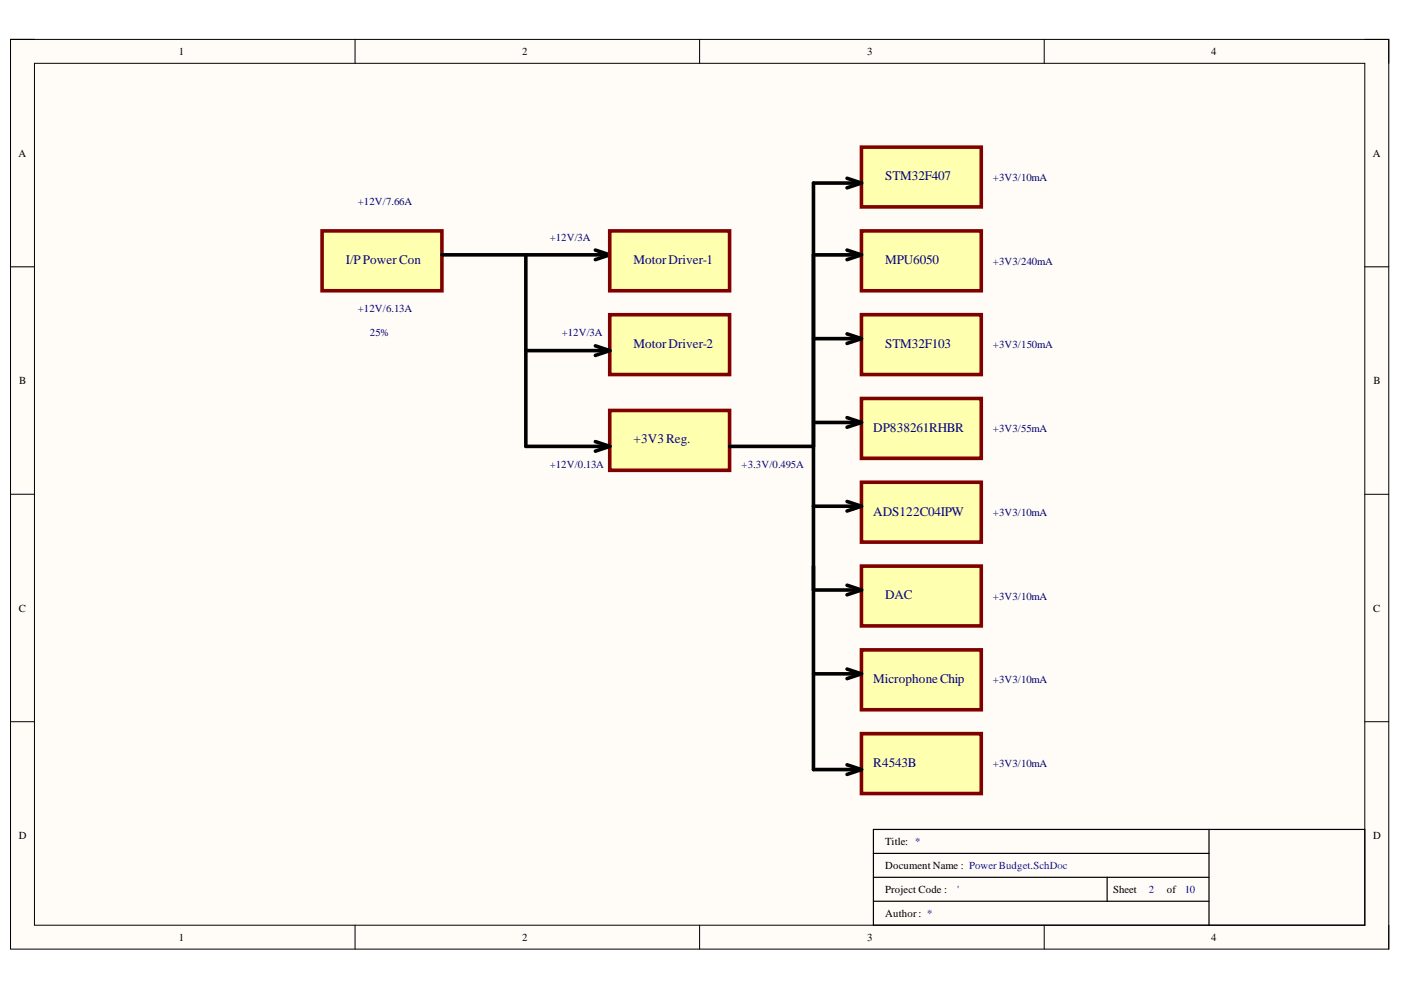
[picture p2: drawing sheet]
<svg xmlns="http://www.w3.org/2000/svg" width="297mm" height="210mm" viewBox="0 0 297 210" stroke-linecap="round" stroke-linejoin="round" font-family="sans-serif">
<path d="M2.2 8.4h292.2v192.8h-292.2z" fill-rule="evenodd" fill="#fffcf8"/>
<path d="M2.2 8.4h292.2v192.8h-292.2z" fill="none" stroke="#000" stroke-width=".21"/>
<path d="M7.3 13.4h282.1v182.8h-282.1z" fill-rule="evenodd" fill="#fffcf8"/>
<g fill="none" stroke="#000" stroke-width=".21">
<path d="M2.2 8.3h5.1M7.3 13.4h282.1v182.8h-282.1zM75.3 8.3v5.1M148.3 8.3v5.1M221.4 8.4v5M289.4 8.4h5v5M2.2 56.6h5.1M289.4 56.6h5M2.2 104.8h5.1M289.4 104.8h5M2.2 153h5.1M289.4 153h5"/>
<path d="M75.3 196.2v5M148.3 196.2v5M221.4 196.2v5M294.4 196.2v5"/>
</g>
<path d="M185.2 175.9h104.2v20.3h-104.2zM256.3 175.9v20.3M185.2 186h71.1M185.2 191.1h71.1M185.2 180.9h71.1M234.7 186v5.1" fill="none" stroke="#000" stroke-width=".25"/>
<path d="M68.3 49h25.4v12.6h-25.4z" fill-rule="evenodd" fill="#ffffb0"/>
<path d="M68.3 49h25.4v12.6h-25.4z" fill="none" stroke="#800000" stroke-width=".76"/>
<path d="M93.7 54h35.6M126.2 53l3.1 1M129.3 54l-3.1 1" fill="none" stroke="#000" stroke-width=".76"/>
<path d="M129.3 49h25.4v12.6h-25.4z" fill-rule="evenodd" fill="#ffffb0"/>
<path d="M129.3 49h25.4v12.6h-25.4z" fill="none" stroke="#800000" stroke-width=".76"/>
<path d="M129.3 66.7h25.4v12.7h-25.4z" fill-rule="evenodd" fill="#ffffb0"/>
<path d="M129.3 66.7h25.4v12.7h-25.4z" fill="none" stroke="#800000" stroke-width=".76"/>
<path d="M129.3 87h25.4v12.7h-25.4z" fill-rule="evenodd" fill="#ffffb0"/>
<path d="M129.3 87h25.4v12.7h-25.4z" fill="none" stroke="#800000" stroke-width=".76"/>
<path d="M182.6 49h25.4v12.7h-25.4z" fill-rule="evenodd" fill="#ffffb0"/>
<path d="M182.6 49h25.4v12.7h-25.4z" fill="none" stroke="#800000" stroke-width=".76"/>
<path d="M182.6 66.7h25.4v12.7h-25.4z" fill-rule="evenodd" fill="#ffffb0"/>
<path d="M182.6 66.7h25.4v12.7h-25.4z" fill="none" stroke="#800000" stroke-width=".76"/>
<path d="M182.6 84.5h25.4v12.7h-25.4z" fill-rule="evenodd" fill="#ffffb0"/>
<path d="M182.6 84.5h25.4v12.7h-25.4z" fill="none" stroke="#800000" stroke-width=".76"/>
<path d="M182.6 102.3h25.4v12.6h-25.4z" fill-rule="evenodd" fill="#ffffb0"/>
<path d="M182.6 102.3h25.4v12.6h-25.4z" fill="none" stroke="#800000" stroke-width=".76"/>
<path d="M182.6 120h25.4v12.7h-25.4z" fill-rule="evenodd" fill="#ffffb0"/>
<path d="M182.6 120h25.4v12.7h-25.4z" fill="none" stroke="#800000" stroke-width=".76"/>
<path d="M182.6 137.8h25.4v12.7h-25.4z" fill-rule="evenodd" fill="#ffffb0"/>
<path d="M182.6 137.8h25.4v12.7h-25.4z" fill="none" stroke="#800000" stroke-width=".76"/>
<g fill="none" stroke="#000" stroke-width=".76">
<path d="M172.5 38.8v124.4M111.5 54v40.6h17.8M172.5 54h10.1M179.6 53l3 1M182.6 54l-3 1.1M111.5 74.3h17.8M126.2 73.3l3.1 1M129.3 74.3l-3.1 1.1M172.5 71.8h10.1M179.6 70.8l3 1M182.6 71.8l-3 1M126.2 93.6l3.1 1"/>
<path d="M129.3 94.6l-3.1 1.1M154.7 94.6h17.8M172.5 89.6h10.1M179.6 88.5l3 1.1M182.6 89.6l-3 1M172.5 107.3h10.1M179.6 106.3l3 1M182.6 107.3l-3 1M172.5 125.1h10.1M179.6 124.1l3 1M182.6 125.1l-3 1M172.5 142.9h10.1"/>
<path d="M179.6 141.9l3 1M182.6 142.9l-3 1"/>
</g>
<path d="M182.6 155.6h25.4v12.6h-25.4z" fill-rule="evenodd" fill="#ffffb0"/>
<path d="M182.6 155.6h25.4v12.6h-25.4z" fill="none" stroke="#800000" stroke-width=".76"/>
<path d="M182.6 31.2h25.4v12.7h-25.4z" fill-rule="evenodd" fill="#ffffb0"/>
<path d="M182.6 31.2h25.4v12.7h-25.4z" fill="none" stroke="#800000" stroke-width=".76"/>
<path d="M172.5 38.8h10.1M179.6 37.8l3 1M182.6 38.8l-3 1M172.5 163.2h10.1M179.6 162.2l3 1M182.6 163.2l-3 1" fill="none" stroke="#000" stroke-width=".76"/>
<g font-size="2.8" fill="#000080">
<text x="187.7" y="38.2">STM32F407</text>
<text x="73.3" y="56">I/PPower Con</text>
<text x="134.3" y="56">MotorDriver-1</text>
<text x="187.7" y="56">MPU6050</text>
<text x="134.3" y="73.8">MotorDriver-2</text>
<text x="187.7" y="73.8">STM32F103</text>
<text x="134.3" y="94">+3V3Reg.</text>
<text x="185.1" y="91.5">DP838261RHBR</text>
<text x="185.1" y="109.3">ADS122C04IPW</text>
<text x="187.7" y="127.1">DAC</text>
<text x="185.1" y="144.8">MicrophoneChip</text>
<text x="185.1" y="162.6">R4543B</text>
</g>
<g font-size="2.3">
<text x="37.9" y="11.7">1</text>
<text x="110.7" y="11.7">2</text>
<text x="183.9" y="11.7">3</text>
<text x="256.8" y="11.7">4</text>
<text x="3.9" y="33.3">A</text>
<text x="291" y="33.3">A</text>
<text x="4.1" y="81.4">B</text>
<text x="291.2" y="81.4">B</text>
<text x="4" y="129.7">C</text>
<text x="291.1" y="129.7">C</text>
<text x="4" y="177.9">D</text>
<text x="187.7" y="179.2">Title: *</text>
<text x="291.1" y="177.9">D</text>
<text x="187.7" y="184.3">Document Name : Power Budget.SchDoc</text>
<text x="187.7" y="189.3">Project Code :</text>
<text x="236" y="189.3">Sheet</text>
<text x="247.4" y="189.3">of</text>
<text x="187.7" y="194.4">Author : *</text>
<text x="37.9" y="199.5">1</text>
<text x="110.7" y="199.5">2</text>
<text x="183.9" y="199.5">3</text>
<text x="256.8" y="199.5">4</text>
</g>
<g font-size="2.3" fill="#000080">
<text x="210.5" y="38.4">+3V3/10mA</text>
<text x="75.9" y="43.4">+12V/7.66A</text>
<text x="116.6" y="51">+12V/3A</text>
<text x="210.5" y="56.1">+3V3/240mA</text>
<text x="75.9" y="66.2">+12V/6.13A</text>
<text x="78.4" y="71.3">25%</text>
<text x="119.1" y="71.3">+12V/3A</text>
<text x="210.5" y="73.8">+3V3/150mA</text>
<text x="210.5" y="91.7">+3V3/55mA</text>
<text x="116.6" y="99.3">+12V/0.13A</text>
<text x="157.2" y="99.3">+3.3V/0.495A</text>
<text x="210.5" y="109.4">+3V3/10mA</text>
<text x="210.5" y="127.1">+3V3/10mA</text>
<text x="210.5" y="144.9">+3V3/10mA</text>
<text x="210.5" y="162.7">+3V3/10mA</text>
</g>
<g font-size="2.3" fill="#00f">
<text x="202.9" y="189.3">'</text>
<text x="243.6" y="189.3">2</text>
<text x="251.2" y="189.3">10</text>
</g>
</svg>
